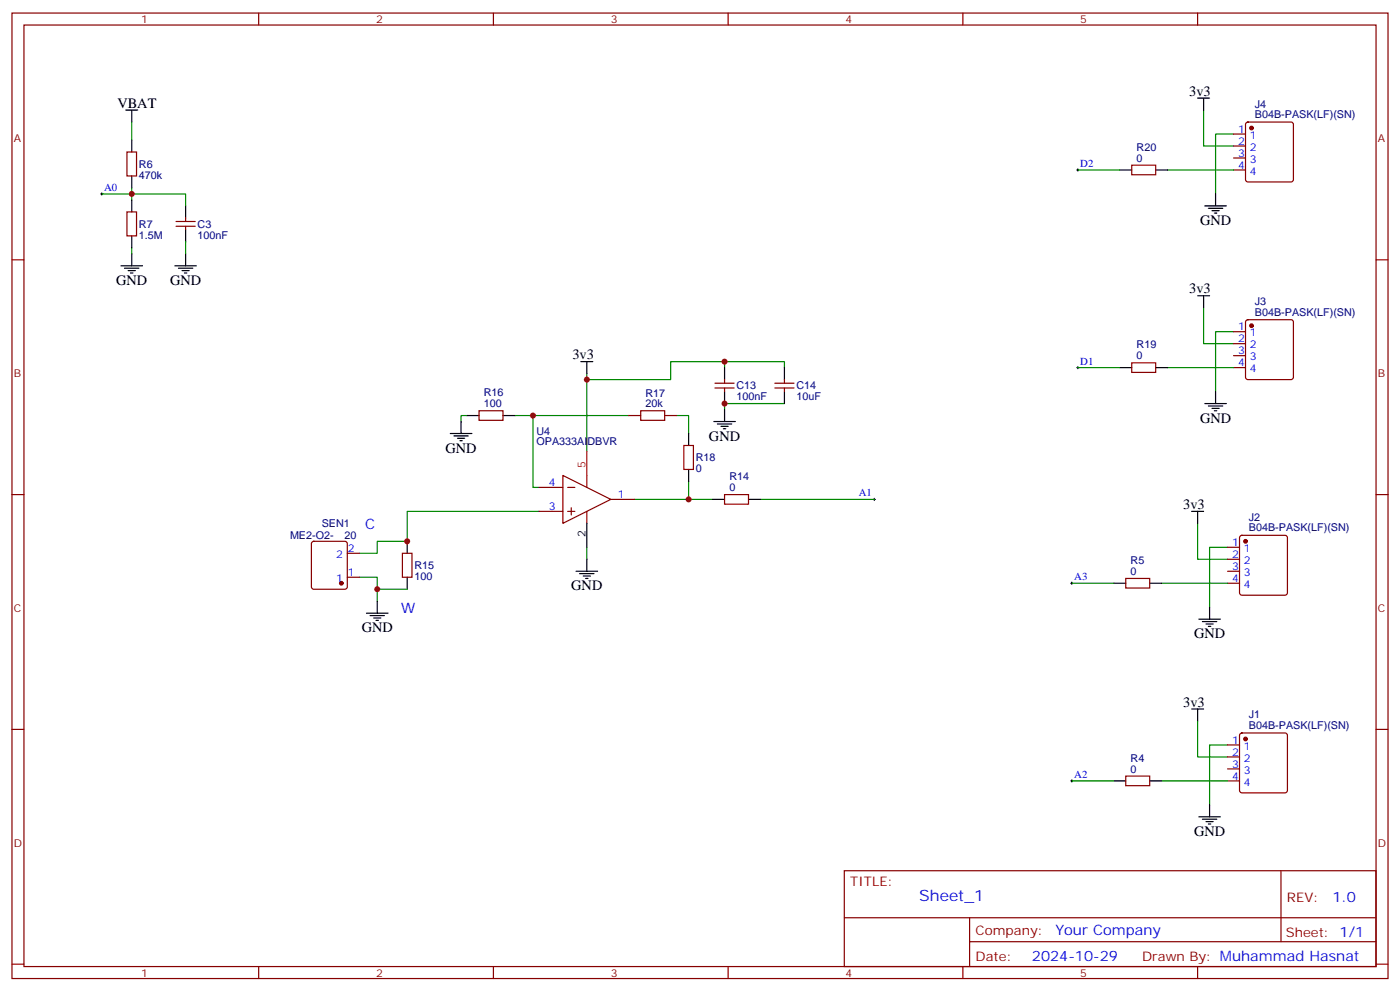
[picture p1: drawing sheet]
<svg xmlns="http://www.w3.org/2000/svg" width="412mm" height="292mm" viewBox="0 0 412 292" stroke-linecap="round" stroke-linejoin="round" font-family="sans-serif">
<g fill="none" stroke="#870000" stroke-width=".35">
<path d="M3.5 3.8h405.4v284.4h-405.4zM7.1 7.4h398.2v277.3h-398.2zM76.2 3.8v3.6M145.3 3.8v3.6M214.5 3.8v3.6M283.6 3.8v3.6M352.8 3.8v3.6M363.4 39.5h3.5M367.1 36.2l.5-.3h12.7l.5 .3 .2 .5v16.2l-.2 .5-.5 .2h-12.7l-.5-.2-.2-.5v-16.2zM37.4 44.8h2.8v7h-2.8zM333.4 48.6h7v2.9h-7zM363.4 43h3.5"/>
<path d="M363.4 46.5h3.5M363.4 50.1h3.5M3.5 76.5h3.6M37.4 62.4h2.8v7.1h-2.8zM51.9 66.6h5.6M51.9 65.2h5.6M54.7 64.2v1M54.7 66.6v1.1M405.3 76.5h3.6M363.4 97.7h3.5M367.1 94.4l.5-.2h12.7l.5 .2 .2 .5v16.2l-.2 .5-.5 .2h-12.7l-.5-.2-.2-.5v-16.2zM210.6 114.3h5.7"/>
<path d="M210.6 112.9h5.7M213.4 111.8v1.1M213.4 114.3v1M228.2 114.3h5.7M228.2 112.9h5.7M231.1 111.8v1.1M231.1 114.3v1M333.4 106.9h7v2.8h-7zM363.4 101.2h3.5M363.4 104.7h3.5M363.4 108.3h3.5M141.1 121h7.1v2.8h-7.1z"/>
<path d="M185.2 122.4h3.5M188.7 121h7.1v2.8h-7.1zM195.8 122.4h3.5M201.4 131.2h2.9v7.1h-2.9zM3.5 145.7h3.6M92 159.6l.4-.2h9.2l.5 .2 .2 .5v12.7l-.2 .5-.5 .2h-9.2l-.5-.2-.2-.5v-12.7zM158.7 143.5h7.1M158.7 150.6h7.1M165.8 140l14.1 7.1-14.1 7zM167.2 143.5h2.1M167.2 150.6h2.1M168.3 149.5v2.2"/>
<path d="M172.9 140v3.5M172.9 150.6v3.5M179.9 147.1h7.1M213.4 145.7h7.1v2.8h-7.1zM365.4 157.9l.4-.2h12.7l.5 .2 .2 .5v16.2l-.2 .5-.5 .2h-12.7l-.5-.2-.2-.5v-16.2zM405.3 145.7h3.6M102.3 170h3.5M102.3 162.9h3.5M118.5 162.9h2.9v7.1h-2.9zM331.6 170.4h7.1v2.8h-7.1zM361.6 161.2h3.5M361.6 164.7h3.5"/>
<path d="M361.6 168.2h3.5M361.6 171.8h3.5M3.5 214.8h3.6M361.6 219.4h3.5M365.4 216.1l.4-.2h12.7l.5 .2 .2 .5v16.2l-.2 .5-.5 .2h-12.7l-.5-.2-.2-.5v-16.2zM405.3 214.8h3.6M331.6 228.6h7.1v2.8h-7.1zM361.6 222.9h3.5M361.6 226.4h3.5M361.6 230h3.5M248.7 256.4h156.6v28.3h-156.6zM377.3 256.5v20.8"/>
<path d="M248.7 270.3h156.5M285.6 277.3h119.6M285.6 270.3v14.1M3.5 284h3.6M76.2 284.7v3.5M145.3 284.7v3.5M214.5 284.7v3.5M283.6 284.7v3.5M352.8 284.7v3.5M405.3 284h3.6"/>
</g>
<g fill="none" stroke="#008700" stroke-width=".35">
<path d="M38.8 35.9v5.3M354.5 32.4v10.6h8.9M363.4 39.5h-5.3v17.6M30 57.1h24.7v3.5M38.8 55.4v3.5M317.5 50.1h12.3M344 50.1h19.4M38.8 73v1.8M54.7 71.2v3.6M354.5 90.6v10.6h8.9M363.4 97.7h-5.3v17.6M172.9 110v23"/>
<path d="M213.4 106.5h-15.8v5.3h-24.7M213.4 108.3v-1.8h17.7v1.8M231.1 118.9h-17.7v1.7M317.5 108.3h12.3M344 108.3h19.4M137.6 122.4h-1.8v1.7M151.7 122.4h5.3M185.2 122.4h-28.2v21.1h1.7M199.3 122.4h3.5v5.3M158.7 150.6h-38.8v8.8h-8.8v3.5h-5.3M202.8 141.8v5.3h-15.8M202.8 147.1h7.1"/>
<path d="M224 147.1h33.5M352.8 154.1v10.6h8.8M105.8 170h5.3v3.5h8.8M111.1 173.5v3.6M172.9 161.2v3.5M315.7 171.8h12.4M342.2 171.8h19.4M361.6 161.2h-5.3v17.6M352.8 212.3v10.6h8.8M361.6 219.4h-5.3v17.6M315.7 230h12.4M342.2 230h19.4"/>
</g>
<g fill="none" stroke="#000" stroke-width=".35">
<path d="M37 32.4h3.6M38.8 32.4v3.5M352.8 28.9h3.5M354.5 28.9v3.5M38.8 41.2v3.6M38.8 51.8v3.6M38.8 58.9v3.5M329.8 50.1h3.6M340.4 50.1h3.6M358.1 57.1v3.5M35.6 78.3h6.4M36.7 79h4.2"/>
<path d="M37.7 79.7h2.2M38.8 69.5v3.5M38.8 74.8v3.5M51.5 78.3h6.4M52.6 79h4.2M53.6 79.7h2.1M54.7 60.6v3.6M54.7 67.7v3.5M54.7 74.8v3.5M354.9 60.6h6.3M356 61.3h4.2M357 62.1h2.1"/>
<path d="M357.7 62.8h.7M38.5 80.4h.7M54.3 80.4h.7M352.8 87.1h3.5M354.5 87.1v3.5M171.1 106.5h3.5M172.9 106.5v3.5M213.4 108.3v3.5M213.4 115.3v3.6M231.1 108.3v3.5M231.1 115.3v3.6M329.8 108.3h3.6"/>
<path d="M340.4 108.3h3.6M354.9 118.9h6.3M356 119.6h4.2M358.1 115.3v3.6M132.6 127.7h6.4M133.7 128.4h4.2M134.8 129.1h2.1M135.5 129.8h.7M135.8 124.1v3.6M137.6 122.4h3.5M148.2 122.4h3.5M202.8 127.7v3.5"/>
<path d="M202.8 138.3v3.5M210.3 124.1h6.3M211.3 124.8h4.2M212.4 125.6h2.1M213.1 126.3h.7M213.4 120.6v3.5M357 120.3h2.1M357.7 121h.7M119.9 159.4v3.5M172.9 154.1v7.1M209.9 147.1h3.5M220.5 147.1h3.5"/>
<path d="M351 150.6h3.5M352.8 150.6v3.5M111.1 177.1v3.5M119.9 170v3.5M169.7 168.2h6.3M170.7 168.9h4.3M171.8 169.7h2.1M172.5 170.4h.7M172.9 164.7v3.5M328.1 171.8h3.5M338.7 171.8h3.5M356.3 178.8v3.6"/>
<path d="M107.9 180.6h6.4M109 181.3h4.2M110.1 182h2.1M110.8 182.7h.7M353.1 182.4h6.4M354.2 183.1h4.2M355.2 183.8h2.2M356 184.5h.7M351 208.8h3.5M352.8 208.8v3.5M328.1 230h3.5M338.7 230h3.5"/>
<path d="M356.3 237v3.6M353.1 240.6h6.4M354.2 241.3h4.2M355.2 242h2.2M356 242.7h.7"/>
</g>
<g fill="#870000" stroke="#870000" stroke-width=".35">
<circle cx="366.9" cy="217.6" r=".53"/>
<circle cx="366.9" cy="159.4" r=".53"/>
<circle cx="368.7" cy="95.9" r=".53"/>
<circle cx="368.7" cy="37.7" r=".53"/>
<circle cx="100.5" cy="171.8" r=".53"/>
</g>
<path d="M29.6 57.1h.7M30 56.8v.7M317.1 50.1h.8M317.5 49.7v.7M317.1 108.3h.8M317.5 107.9v.7M257.2 147.1h.7M257.5 146.7v.7M315.4 171.8h.7M315.7 171.4v.7M315.4 230h.7M315.7 229.6v.7" fill="none" stroke="#000" stroke-width=".29"/>
<path d="M172.9 133v7" fill="none" stroke="#f00" stroke-width=".35"/>
<g fill="#c00">
<circle cx="38.8" cy="57.1" r=".88"/>
<circle cx="213.4" cy="118.9" r=".88"/>
<circle cx="213.4" cy="106.5" r=".88"/>
<circle cx="172.9" cy="111.8" r=".88"/>
<circle cx="202.8" cy="147.1" r=".88"/>
<circle cx="157" cy="122.4" r=".88"/>
<circle cx="119.9" cy="159.4" r=".88"/>
<circle cx="111.1" cy="173.5" r=".88"/>
</g>
<text font-size="4.6" fill="#00f" x="270.8" y="265.5">Sheet_1</text>
<g font-size="4.2">
<text x="350.3" y="28.2">3v3</text>
<text x="34.6" y="31.7">VBAT</text>
<text x="353.5" y="66.3">GND</text>
<text x="34.2" y="83.9">GND</text>
<text x="50.1" y="83.9">GND</text>
<text x="350.3" y="86.4">3v3</text>
<text x="168.6" y="105.8">3v3</text>
<text x="353.5" y="124.5">GND</text>
<text x="208.8" y="129.8">GND</text>
<text x="131.2" y="133.3">GND</text>
<text x="348.5" y="149.9">3v3</text>
<text x="168.3" y="173.9">GND</text>
<text x="106.5" y="186.2">GND</text>
<text x="351.7" y="188">GND</text>
<text x="348.5" y="208.1">3v3</text>
<text x="351.7" y="246.2">GND</text>
</g>
<g font-size="4.2" fill="#00f">
<text x="107.6" y="155.9">C</text>
<text x="118.2" y="180.6">W</text>
<text x="392.5" y="265.7">1.0</text>
<text x="310.9" y="275.3">Your Company</text>
<text x="304" y="283.1">2024-10-29</text>
</g>
<g font-size="3.9" fill="#800">
<text x="250.5" y="261">TITLE:</text>
<text x="379.1" y="265.7">REV:</text>
<text x="287.4" y="275.2">Company:</text>
<text x="378.7" y="275.8">Sheet: 1/1</text>
<text x="287.4" y="282.9">Date:</text>
<text x="336.4" y="283">Drawn By: Muhammad Hasnat</text>
</g>
<g font-size="3.2" fill="#800">
<text x="41.6" y="6.8">1</text>
<text x="110.8" y="6.8">2</text>
<text x="179.9" y="6.8">3</text>
<text x="249.1" y="6.8">4</text>
<text x="318.2" y="6.8">5</text>
<text x="4.1" y="41.9">A</text>
<text x="405.9" y="41.9">A</text>
<text x="4.1" y="111.1">B</text>
<text x="405.9" y="111.1">B</text>
<text x="4.1" y="180.2">C</text>
<text x="405.9" y="180.2">C</text>
<text x="4.1" y="249.4">D</text>
<text x="405.9" y="249.4">D</text>
<text x="41.6" y="287.7">1</text>
<text x="110.8" y="287.7">2</text>
<text x="179.9" y="287.7">3</text>
<text x="249.1" y="287.7">4</text>
<text x="318.2" y="287.7">5</text>
</g>
<g font-size="3.2" fill="#000080">
<text x="369.7" y="34.8">B04B-PASK(LF)(SN)</text>
<text x="369.7" y="31.7">J4</text>
<text x="334.8" y="47.6">0</text>
<text x="334.8" y="44.4">R20</text>
<text x="40.9" y="52.6">470k</text>
<text x="40.9" y="49.4">R6</text>
<text x="40.9" y="70.3">1.5M</text>
<text x="40.9" y="67">R7</text>
<text x="58.2" y="70.3">100nF</text>
<text x="58.2" y="67.1">C3</text>
<text x="369.7" y="89.9">J3</text>
<text x="369.7" y="93">B04B-PASK(LF)(SN)</text>
<text x="334.8" y="105.8">0</text>
<text x="334.8" y="102.6">R19</text>
<text x="142.5" y="119.9">100</text>
<text x="142.5" y="116.7">R16</text>
<text x="190.2" y="119.9">20k</text>
<text x="190.2" y="116.8">R17</text>
<text x="217" y="117.9">100nF</text>
<text x="217" y="114.7">C13</text>
<text x="234.6" y="117.9">10uF</text>
<text x="234.6" y="114.7">C14</text>
<text x="158" y="131.2">OPA333AIDBVR</text>
<text x="158" y="128">U4</text>
<text x="205" y="135.9">R18</text>
<text x="205" y="139">0</text>
<text x="214.9" y="141.5">R14</text>
<text x="214.9" y="144.6">0</text>
<text x="94.8" y="155.2">SEN1</text>
<text x="367.9" y="153.4">J2</text>
<text x="85.4" y="158.8">ME2-O2-</text>
<text x="101.5" y="158.8">20</text>
<text x="367.9" y="156.5">B04B-PASK(LF)(SN)</text>
<text x="122.1" y="167.6">R15</text>
<text x="333" y="166.1">R5</text>
<text x="122.1" y="170.8">100</text>
<text x="333" y="169.3">0</text>
<text x="367.9" y="214.7">B04B-PASK(LF)(SN)</text>
<text x="367.9" y="211.6">J1</text>
<text x="333" y="227.5">0</text>
<text x="333" y="224.3">R4</text>
</g>
<g font-size="3.2" fill="#00f">
<text x="364.7" y="39.1">1</text>
<text x="368.2" y="40.9">1</text>
<text x="364.7" y="42.7">2</text>
<text x="364.7" y="46.2">3</text>
<text x="368.2" y="44.4">2</text>
<text x="368.2" y="47.9">3</text>
<text x="318.2" y="49.2">D2</text>
<text x="364.7" y="49.7">4</text>
<text x="368.2" y="51.5">4</text>
<text x="30.7" y="56.2">A0</text>
<text x="364.7" y="97.3">1</text>
<text x="364.7" y="100.9">2</text>
<text x="368.2" y="99.1">1</text>
<text x="318.2" y="107.4">D1</text>
<text x="364.7" y="104.4">3</text>
<text x="364.7" y="107.9">4</text>
<text x="368.2" y="102.6">2</text>
<text x="368.2" y="106.2">3</text>
<text x="368.2" y="109.7">4</text>
<text x="161.7" y="143.2">4</text>
<text x="182" y="146.7">1</text>
<text x="252.9" y="146.2">A1</text>
<text x="161.7" y="150.2">3</text>
<text x="362.9" y="160.8">1</text>
<text x="99" y="164.4">2</text>
<text x="102.5" y="162.6">2</text>
<text x="362.9" y="164.4">2</text>
<text x="362.9" y="167.9">3</text>
<text x="366.4" y="162.6">1</text>
<text x="366.4" y="166.1">2</text>
<text x="99" y="171.4">1</text>
<text x="102.5" y="169.7">1</text>
<text x="316.4" y="170.9">A3</text>
<text x="362.9" y="171.4">4</text>
<text x="366.4" y="169.7">3</text>
<text x="366.4" y="173.2">4</text>
<text x="362.9" y="219">1</text>
<text x="366.4" y="220.8">1</text>
<text x="362.9" y="222.6">2</text>
<text x="362.9" y="226.1">3</text>
<text x="366.4" y="224.3">2</text>
<text x="366.4" y="227.9">3</text>
<text x="316.4" y="229.1">A2</text>
<text x="362.9" y="229.6">4</text>
<text x="366.4" y="231.4">4</text>
</g>
<text font-size="3.2" fill="#f00" x="172.5" y="137.9" transform="rotate(-90 172.5 137.9)">5</text>
<text font-size="3.2" x="172.5" y="158.3" transform="rotate(-90 172.5 158.3)">2</text>
</svg>
